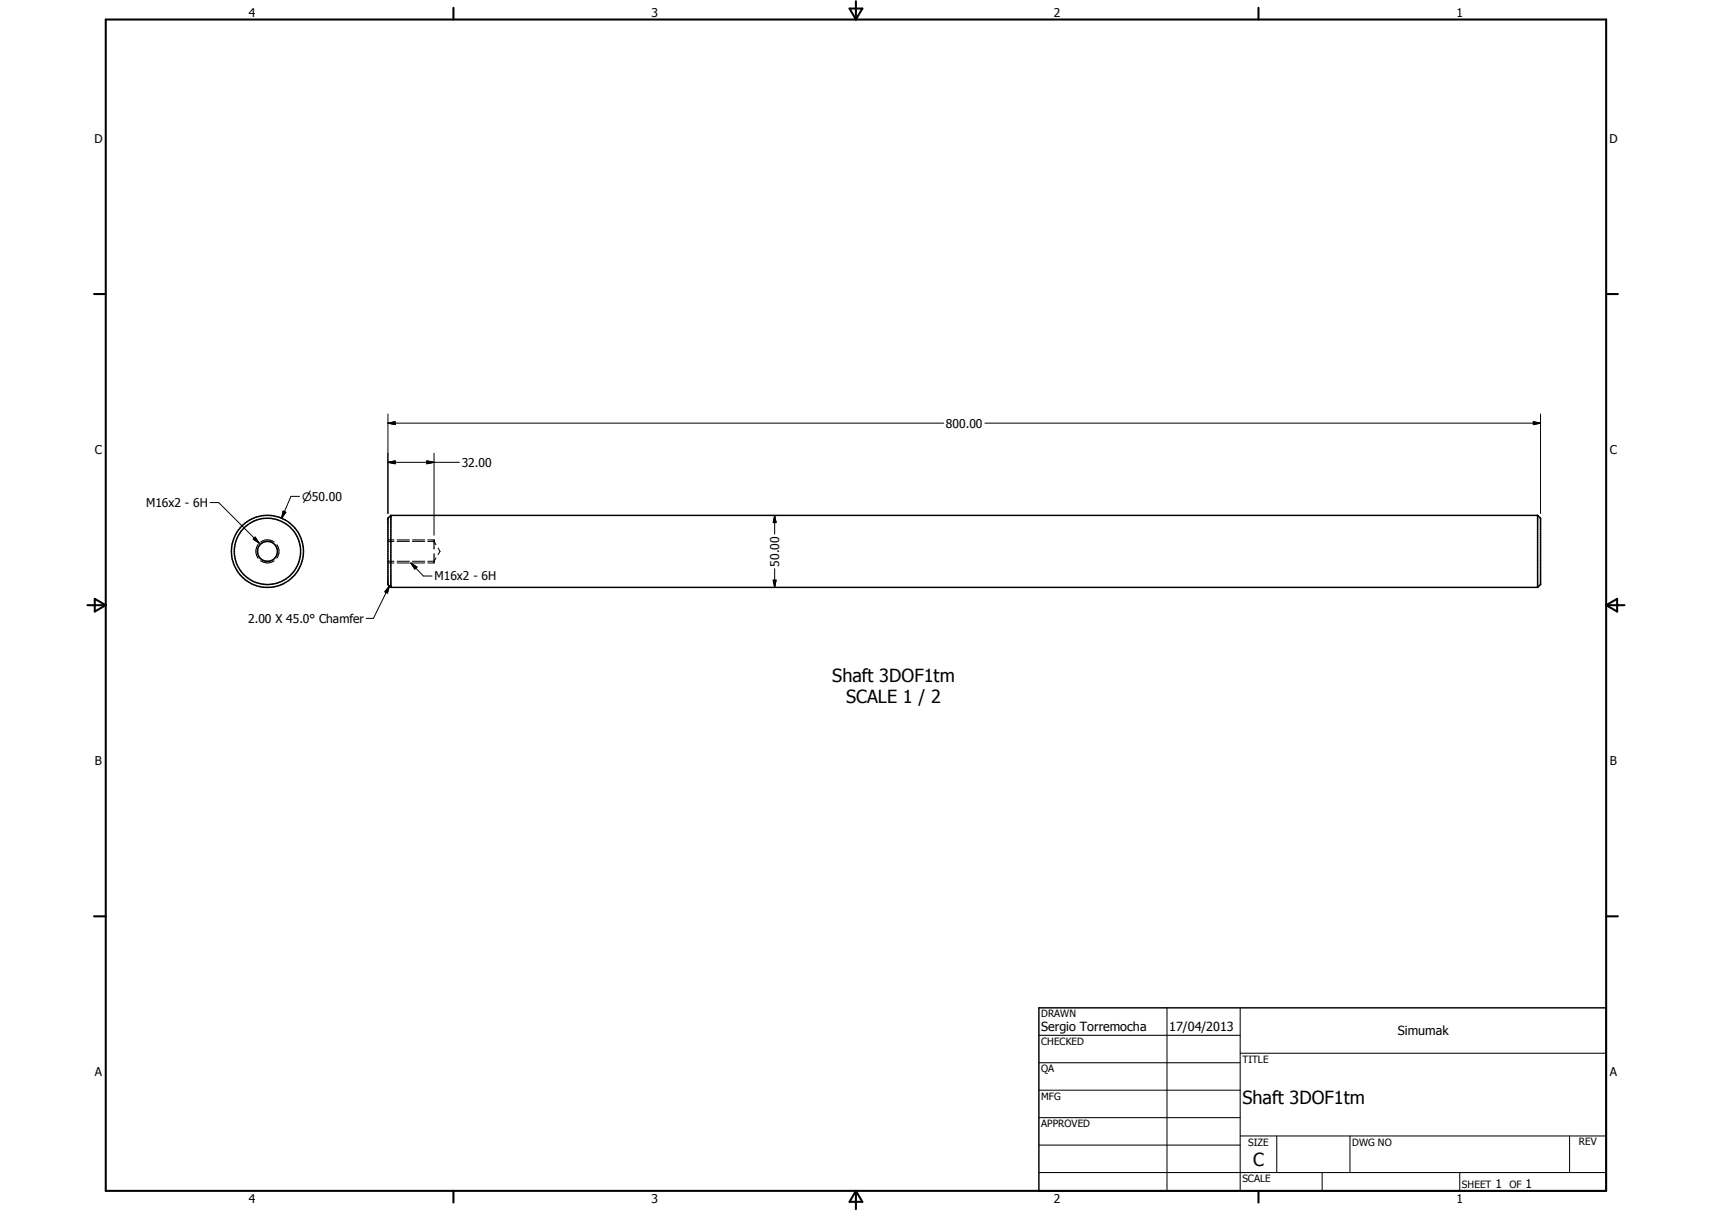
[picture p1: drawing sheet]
<svg xmlns="http://www.w3.org/2000/svg" width="594mm" height="420mm" viewBox="0 0 594 420" stroke-linecap="round" stroke-linejoin="round" font-family="sans-serif">
<g fill="#000">
<circle cx="135.6" cy="178.8" r=".25"/>
<circle cx="533.6" cy="178.8" r=".25"/>
<circle cx="150.6" cy="187.3" r=".18"/>
</g>
<g fill="none" stroke="#000" stroke-width=".51">
<path d="M135.6 178.8v25M135.6 178.8l-1 1v23l1 1M135.6 178.8h398M533.6 178.8v25M533.6 178.8l1 1v23l-1 1M135.6 203.8h398M360.5 349.7h196.9v63.5h-196.9z"/>
<circle cx="92.8" cy="191.3" r="12.5"/>
<circle cx="92.8" cy="191.3" r="11.5"/>
<circle cx="92.8" cy="191.3" r="3.5"/>
</g>
<g fill="none" stroke="#000" stroke-width=".35">
<path d="M134.6 146.8l2.5-.5v1zM134.6 146.8h192.8M134.6 143.6v34.6M148.1 159.9l2.5 .5-2.5 .5zM150.6 157.2v28.5M341.8 146.8h192.8M532.1 146.3l2.5 .5-2.5 .5zM534.6 143.6v34.6M72.9 174.4h3l14.1 14.1M98.2 177.3l1 .4-1.5 2.1zM104 172.2h-3l-3.3 7.6M134.6 160.4l2.5-.5v1z"/>
<path d="M134.6 160.4h24.8M268.8 178.8l.5 2.5h-1zM268.8 178.8v6.5M88.6 186.4l1.4 2.1-2.1-1.4zM89.5 189a4 4 0 0 0 .1 4.7M89.5 189h.1M90.5 188.1a3.9 3.9 0 0 1 4.7 0M90.5 194.5a4 4 0 0 0 4.7 .1M96 189a4 4 0 0 1 0 4.7M134.6 194.7h2.1M134.6 187.8h2.1M134.6 195.3h2.1"/>
<path d="M134.6 187.3h2.1M137.8 194.7h4.3M137.8 187.8h4.3M137.8 195.3h4.3M137.8 187.3h4.3M142.6 195.3l2.1 1.5-.8 .6zM142.6 195.3l4.3 4.6h3M143.1 194.7h4.3M143.1 187.8h4.3M143.1 195.3h4.3M143.1 187.3h4.3M148.5 187.8h2.1l.7 1.2"/>
<path d="M148.5 187.3h2.1v3.2M150.6 192.1v3.2h-2.1M151.3 193.6l-.7 1.1h-2.1M152 190.2l.7 1.1-.7 1.1M268.8 197.3v6.5M135.1 203.3l-.7 2.5-.8-.5zM135.1 203.3l-5.5 11.2h-2.5M268.3 201.3h1l-.5 2.5zM360.5 359.2h69.9M405 349.7v63.5M430.4 349.7v63.5M360.5 368.7h69.9"/>
<path d="M360.5 378.2h69.9M430.4 365.4h127M360.5 387.8h69.9M360.5 397.3h69.9M430.4 394.1h127M443.1 394.1v12.7M468.5 394.1v12.7M544.7 394.1v12.7M360.5 406.8h196.9M458.8 406.8v6.4M506.6 406.8v6.4"/>
</g>
<g fill="none" stroke="#000" stroke-width=".71">
<path d="M36.7 6.8h520.7v406.4h-520.7zM157.3 2.7v4.1M294.8 3h4.4l-2.2 3.8zM297 .4v6.4M436.7 2.7v4.1M32.6 102h4.1M557.4 102h4M30.3 210h6.4M32.9 207.8l3.8 2.2-3.8 2.2zM557.4 210h6.3M557.4 210l3.8-2.2v4.4zM32.6 317.9h4.1"/>
<path d="M557.4 317.9h4M157.3 413.2v4M297 413.2v6.3M297 413.2l2.2 3.8h-4.4zM436.7 413.2v4"/>
</g>
<path d="M134.6 146.8l2.5-.5v1zM134.6 160.4l2.5-.5v1zM532.1 146.3l2.5 .5-2.5 .5zM98.2 177.3l1 .4-1.5 2.1zM148.1 159.9l2.5 .5-2.5 .5zM88.6 186.4l1.4 2.1-2.1-1.4zM142.6 195.3l2.1 1.5-.8 .6zM268.8 178.8l.5 2.5h-1zM135.1 203.3l-.7 2.5-.8-.5zM268.3 201.3h1l-.5 2.5z" fill="#000"/>
<g font-size="6.3">
<text x="288.8" y="236.5">Shaft 3DOF1tm</text>
<text x="293.7" y="244">SCALE 1 / 2</text>
<text x="431.1" y="383.2">Shaft 3DOF1tm</text>
<text x="434.8" y="404.7">C</text>
</g>
<g font-size="4.4">
<text x="361.3" y="357.5">Sergio Torremocha</text>
<text x="405.7" y="357.7">17/04/2013</text>
<text x="485" y="359.2">Simumak</text>
</g>
<g font-size="4.2">
<text x="86.4" y="5.8">4</text>
<text x="226.1" y="5.8">3</text>
<text x="365.7" y="5.8">2</text>
<text x="505.4" y="5.8">1</text>
<text x="32.8" y="49.6">D</text>
<text x="558.5" y="49.6">D</text>
<text x="328.2" y="148.4">800.00</text>
<text x="32.9" y="157.6">C</text>
<text x="160.2" y="161.9">32.00</text>
<text x="558.7" y="157.6">C</text>
<text x="50.7" y="175.9">M16x2 - 6H</text>
<text x="270.4" y="196.6" transform="rotate(-90 270.4 196.6)">50.00</text>
<text x="150.8" y="201.4">M16x2 - 6H</text>
<text x="86.1" y="216.1">2.00 X 45.0° Chamfer</text>
<text x="32.9" y="265.5">B</text>
<text x="558.7" y="265.5">B</text>
<text x="32.9" y="373.4">A</text>
<text x="558.6" y="373.4">A</text>
<text x="518.9" y="412.3">1</text>
<text x="529.4" y="412.3">1</text>
<text x="86.4" y="417.2">4</text>
<text x="226.1" y="417.2">3</text>
<text x="365.7" y="417.2">2</text>
<text x="505.4" y="417.2">1</text>
</g>
<text font-size="4" x="104.8" y="173.7">n50.00</text>
<g font-size="3.5">
<text x="361.3" y="353">DRAWN</text>
<text x="361.3" y="362.5">CHECKED</text>
<text x="431.1" y="368.7">TITLE</text>
<text x="361.3" y="372.1">QA</text>
<text x="361.3" y="381.6">MFG</text>
<text x="361.3" y="391.1">APPROVED</text>
<text x="433.1" y="397.5">SIZE</text>
<text x="469.2" y="397.5">DWG NO</text>
<text x="547.9" y="397.4">REV</text>
<text x="431.1" y="410.2">SCALE</text>
<text x="507.3" y="412.3">SHEET</text>
<text x="523.8" y="412.3">OF</text>
</g>
</svg>
